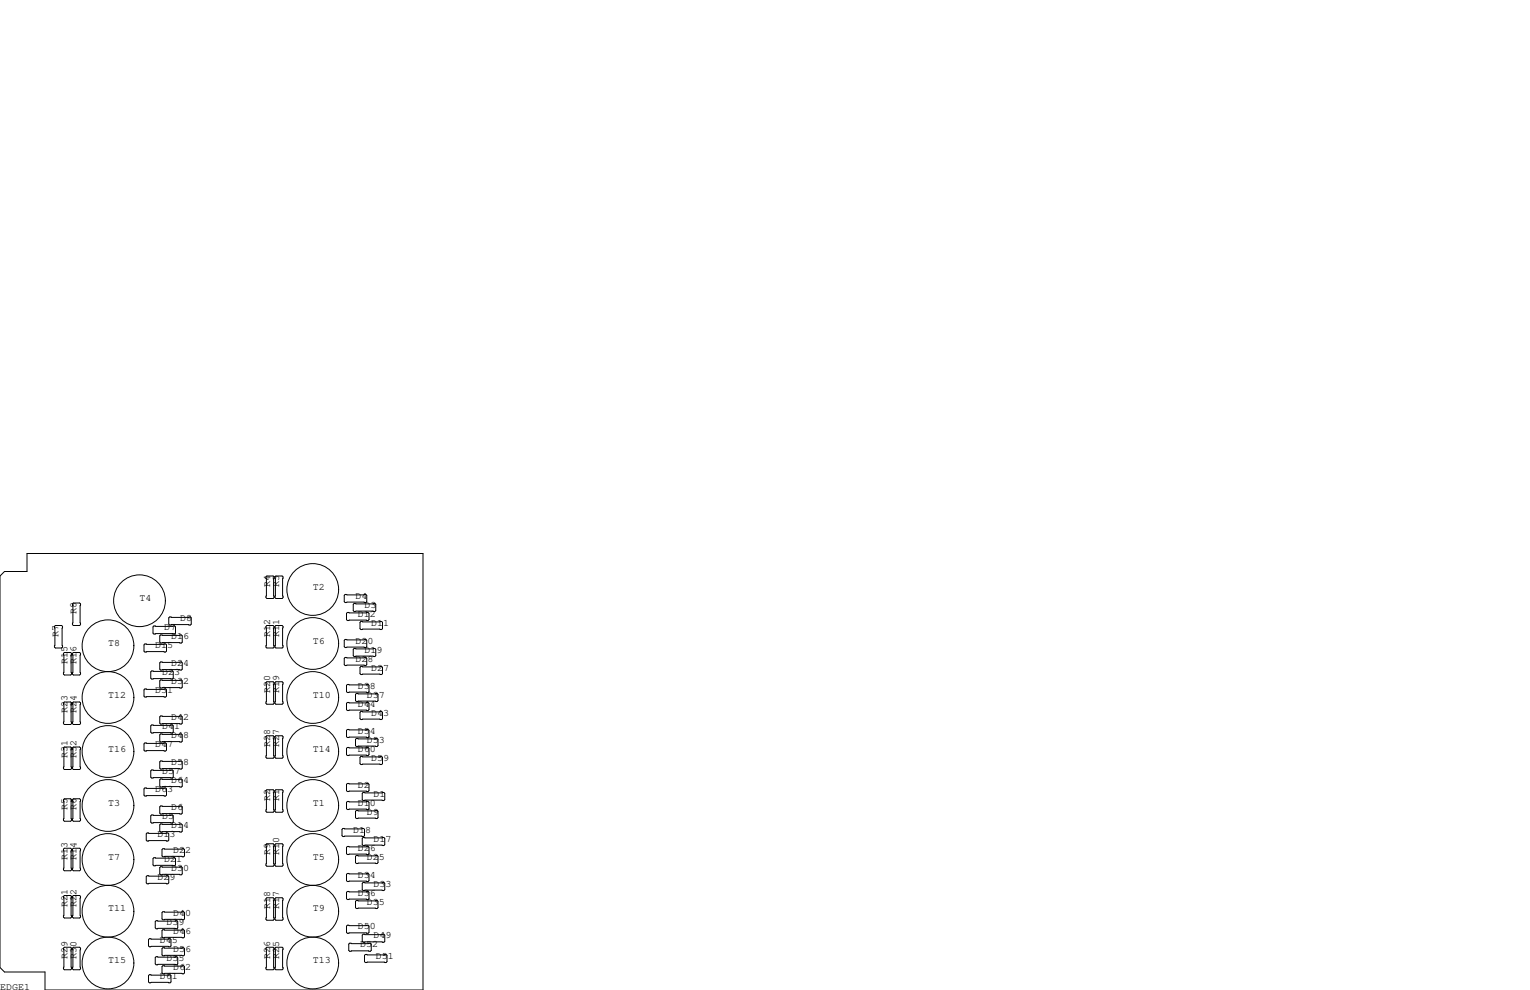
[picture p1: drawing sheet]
<svg xmlns="http://www.w3.org/2000/svg" width="432mm" height="279mm" viewBox="0 0 432 279" stroke-linecap="round" stroke-linejoin="round" font-family="sans-serif">
<g fill="none" stroke="#000" stroke-width=".28">
<path d="M1.3 161.3h6.3v-5.1h111.8v123.2h-106.7v-5.1h-11.4l-1.3-1.3v-110.4zM15.6 176.5h1.8l.3 .3v5.8l-.3 .3h-1.8l-.2-.3v-5.8zM20.7 170.2h1.8l.2 .2v5.9l-.2 .2h-1.8l-.3-.2v-5.9zM43.2 176.9l.2-.2h5.9l.2 .2v1.8l-.2 .2h-5.9l-.2-.2zM45.1 179.5l.2-.3h5.9l.2 .3v1.7l-.2 .3h-5.9l-.2-.3zM47.9 174.1h5.8l.3 .3v1.7l-.3 .3h-5.8l-.3-.3v-1.7zM75.1 162.8l.2-.2h1.8l.2 .2v5.9l-.2 .2h-1.8l-.2-.2zM75.1 176.8l.2-.3h1.8l.2 .3v5.8l-.2 .3h-1.8l-.2-.3zM77.6 162.8l.3-.2h1.7l.3 .2v5.9l-.3 .2h-1.7l-.3-.2zM77.6 176.8l.3-.3h1.7l.3 .3v5.8l-.3 .3h-1.7l-.3-.3zM97.4 167.8h5.9l.2 .2v1.8l-.2 .3h-5.9l-.2-.3v-1.8zM97.8 173.1l.2-.3h5.9l.2 .3v1.8l-.2 .2h-5.9l-.2-.2z"/>
<path d="M99.7 170.6l.2-.3h5.9l.2 .3v1.7l-.2 .3h-5.9l-.2-.3zM101.6 175.6l.3-.2h5.8l.3 .2v1.8l-.3 .3h-5.8l-.3-.3zM18.2 184.1h1.7l.3 .3v5.8l-.3 .3h-1.7l-.3-.3v-5.8zM18.2 198.1h1.7l.3 .3v5.8l-.3 .3h-1.7l-.3-.3v-5.8zM20.7 184.1h1.8l.2 .3v5.8l-.2 .3h-1.8l-.3-.3v-5.8zM20.7 198.1h1.8l.2 .3v5.8l-.2 .3h-1.8l-.3-.3v-5.8zM40.9 194.4h5.8l.3 .3v1.8l-.3 .2h-5.8l-.3-.2v-1.8zM40.9 181.7h5.8l.3 .3v1.8l-.3 .2h-5.8l-.3-.2v-1.8zM42.5 189.6l.3-.2h5.8l.3 .2v1.8l-.3 .2h-5.8l-.3-.2zM45.1 192.2l.2-.3h5.9l.2 .3v1.7l-.2 .3h-5.9l-.2-.3zM45.3 186.8h5.9l.2 .3v1.7l-.2 .3h-5.9l-.2-.3v-1.7zM75.1 192.7l.2-.3h1.8l.2 .3v5.8l-.2 .3h-1.8l-.2-.3z"/>
<path d="M77.6 192.7l.3-.3h1.7l.3 .3v5.8l-.3 .3h-1.7l-.3-.3zM97.2 185.8l.2-.3h5.9l.2 .3v1.8l-.2 .2h-5.9l-.2-.2zM97.4 180.5h5.9l.2 .2v1.8l-.2 .3h-5.9l-.2-.3v-1.8zM97.8 193.4l.2-.2h5.9l.2 .2v1.8l-.2 .3h-5.9l-.2-.3zM97.8 198.5l.2-.3h5.9l.2 .3v1.8l-.2 .2h-5.9l-.2-.2zM99.9 183h5.9l.2 .3v1.7l-.2 .3h-5.9l-.2-.3v-1.7zM100.6 195.7h5.8l.3 .3v1.7l-.3 .3h-5.8l-.3-.3v-1.7zM101.9 188.1h5.8l.3 .2v1.8l-.3 .3h-5.8l-.3-.3v-1.8zM18.2 210.8h1.7l.3 .3v5.8l-.3 .3h-1.7l-.3-.3v-5.8zM20.7 210.8h1.8l.2 .3v5.8l-.2 .3h-1.8l-.3-.3v-5.8zM40.9 209.7h5.8l.3 .2v1.8l-.3 .3h-5.8l-.3-.3v-1.8zM42.8 204.6h5.8l.3 .3v1.7l-.3 .3h-5.8l-.3-.3v-1.7z"/>
<path d="M42.8 217.3h5.8l.3 .3v1.7l-.3 .3h-5.8l-.3-.3v-1.7zM45.1 202.3l.2-.2h5.9l.2 .2v1.8l-.2 .2h-5.9l-.2-.2zM45.1 207.4l.2-.3h5.9l.2 .3v1.8l-.2 .2h-5.9l-.2-.2zM45.3 214.8h5.9l.2 .2v1.8l-.2 .2h-5.9l-.2-.2v-1.8zM45.3 219.8h5.9l.2 .3v1.8l-.2 .2h-5.9l-.2-.2v-1.8zM75.1 207.9l.2-.3h1.8l.2 .3v5.8l-.2 .3h-1.8l-.2-.3zM77.9 207.6h1.7l.3 .3v5.8l-.3 .3h-1.7l-.3-.3v-5.8zM97.8 206.1l.2-.2h5.9l.2 .2v1.8l-.2 .3h-5.9l-.2-.3zM98 210.9h5.9l.2 .3v1.8l-.2 .2h-5.9l-.2-.2v-1.8zM100.6 208.4h5.8l.3 .3v1.7l-.3 .3h-5.8l-.3-.3v-1.7zM101.9 200.8h5.8l.3 .2v1.8l-.3 .3h-5.8l-.3-.3v-1.8zM101.9 213.5h5.8l.3 .2v1.8l-.3 .3h-5.8l-.3-.3v-1.8z"/>
<path d="M18.2 225.4h1.7l.3 .3v5.8l-.3 .3h-1.7l-.3-.3v-5.8zM18.2 239.4h1.7l.3 .2v5.9l-.3 .2h-1.7l-.3-.2v-5.9zM20.7 225.4h1.8l.2 .3v5.8l-.2 .3h-1.8l-.3-.3v-5.8zM20.7 239.4h1.8l.2 .2v5.9l-.2 .2h-1.8l-.3-.2v-5.9zM40.9 222.4h5.8l.3 .2v1.8l-.3 .3h-5.8l-.3-.3v-1.8zM41.5 235.1h5.9l.2 .2v1.8l-.2 .3h-5.9l-.2-.3v-1.8zM42.8 230h5.8l.3 .3v1.7l-.3 .3h-5.8l-.3-.3v-1.7zM45.3 227.5h5.9l.2 .2v1.8l-.2 .2h-5.9l-.2-.2v-1.8zM45.3 232.5h5.9l.2 .3v1.8l-.2 .2h-5.9l-.2-.2v-1.8zM46 239.5h5.8l.3 .3v1.8l-.3 .2h-5.8l-.3-.2v-1.8zM75.1 223.1l.2-.2h1.8l.2 .2v5.9l-.2 .2h-1.8l-.2-.2zM75.1 238.4l.2-.3h1.8l.2 .3v5.8l-.2 .3h-1.8l-.2-.3z"/>
<path d="M77.9 222.9h1.7l.3 .2v5.9l-.3 .2h-1.7l-.3-.2v-5.9zM77.9 238.1h1.7l.3 .3v5.8l-.3 .3h-1.7l-.3-.3v-5.8zM96.8 233.8h5.8l.3 .3v1.7l-.3 .3h-5.8l-.3-.3v-1.7zM98 221.1h5.9l.2 .3v1.7l-.2 .3h-5.9l-.2-.3v-1.7zM98 226.2h5.9l.2 .2v1.8l-.2 .3h-5.9l-.2-.3v-1.8zM98 238.9h5.9l.2 .2v1.8l-.2 .3h-5.9l-.2-.3v-1.8zM100.6 228.7h5.8l.3 .3v1.8l-.3 .2h-5.8l-.3-.2v-1.8zM102.5 223.6h5.8l.3 .3v1.8l-.3 .2h-5.8l-.3-.2v-1.8zM102.5 236.3h5.8l.3 .3v1.8l-.3 .2h-5.8l-.3-.2v-1.8zM17.9 253l.3-.3h1.7l.3 .3v5.8l-.3 .3h-1.7l-.3-.3zM20.4 253l.3-.3h1.8l.2 .3v5.8l-.2 .3h-1.8l-.3-.3zM41.3 247.4l.2-.3h5.9l.2 .3v1.8l-.2 .2h-5.9l-.2-.2z"/>
<path d="M43.4 242.1h5.9l.2 .2v1.8l-.2 .2h-5.9l-.2-.2v-1.8zM45.1 244.9l.2-.3h5.9l.2 .3v1.7l-.2 .3h-5.9l-.2-.3zM45.7 257.6l.3-.3h5.8l.3 .3v1.7l-.3 .3h-5.8l-.3-.3zM75.1 253.6l.2-.2h1.8l.2 .2v5.9l-.2 .2h-1.8l-.2-.2zM77.6 253.6l.3-.2h1.7l.3 .2v5.9l-.3 .2h-1.7l-.3-.2zM97.8 246.8l.2-.3h5.9l.2 .3v1.7l-.2 .3h-5.9l-.2-.3zM97.8 251.8l.2-.2h5.9l.2 .2v1.8l-.2 .3h-5.9l-.2-.3zM100.3 254.4l.3-.3h5.8l.3 .3v1.8l-.3 .2h-5.8l-.3-.2zM100.6 241.4h5.8l.3 .3v1.8l-.3 .2h-5.8l-.3-.2v-1.8zM102.2 249.3l.3-.3h5.8l.3 .3v1.8l-.3 .2h-5.8l-.3-.2zM17.9 267.6l.3-.3h1.7l.3 .3v5.8l-.3 .3h-1.7l-.3-.3zM20.4 267.6l.3-.3h1.8l.2 .3v5.8l-.2 .3h-1.8l-.3-.3z"/>
<path d="M41.9 265.2l.3-.3h5.8l.3 .3v1.8l-.3 .2h-5.8l-.3-.2zM41.9 275.3l.3-.2h5.8l.3 .2v1.8l-.3 .3h-5.8l-.3-.3zM43.8 260.1l.3-.3h5.8l.3 .3v1.8l-.3 .2h-5.8l-.3-.2zM43.8 270.3l.3-.3h5.8l.3 .3v1.7l-.3 .3h-5.8l-.3-.3zM45.7 267.7l.3-.2h5.8l.3 .2v1.8l-.3 .2h-5.8l-.3-.2zM45.7 262.6l.3-.2h5.8l.3 .2v1.8l-.3 .3h-5.8l-.3-.3zM45.7 272.8l.3-.3h5.8l.3 .3v1.8l-.3 .2h-5.8l-.3-.2zM75.1 267.6l.2-.3h1.8l.2 .3v5.8l-.2 .3h-1.8l-.2-.3zM77.6 267.6l.3-.3h1.7l.3 .3v5.8l-.3 .3h-1.7l-.3-.3zM97.8 261.4l.2-.3h5.9l.2 .3v1.7l-.2 .3h-5.9l-.2-.3zM98.4 266.4l.3-.2h5.8l.3 .2v1.8l-.3 .3h-5.8l-.3-.3zM102.2 263.9l.3-.2h5.8l.3 .2v1.8l-.3 .2h-5.8l-.3-.2z"/>
<path d="M102.9 269.6l.2-.2h5.9l.2 .2v1.8l-.2 .3h-5.9l-.2-.3z"/>
<circle cx="39.4" cy="169.5" r="7.3"/>
<circle cx="88.3" cy="166.4" r="7.3"/>
<circle cx="30.5" cy="196.8" r="7.3"/>
<circle cx="30.5" cy="182.2" r="7.3"/>
<circle cx="88.3" cy="181.6" r="7.3"/>
<circle cx="88.3" cy="196.8" r="7.3"/>
<circle cx="30.5" cy="212.1" r="7.3"/>
<circle cx="88.3" cy="212.1" r="7.3"/>
<circle cx="30.5" cy="227.3" r="7.3"/>
<circle cx="88.3" cy="227.3" r="7.3"/>
<circle cx="30.5" cy="257.2" r="7.3"/>
<circle cx="30.5" cy="242.6" r="7.3"/>
<circle cx="88.3" cy="257.2" r="7.3"/>
<circle cx="88.3" cy="242.6" r="7.3"/>
<circle cx="30.5" cy="271.8" r="7.3"/>
<circle cx="88.3" cy="271.8" r="7.3"/>
</g>
<g font-size="2.8">
<text x="76.2" y="165.7" transform="rotate(-90 76.2 165.7)">R4</text>
<text x="78.7" y="165.7" transform="rotate(-90 78.7 165.7)">R3</text>
<text x="88.3" y="166.4">T2</text>
<text x="21.6" y="173.4" transform="rotate(-90 21.6 173.4)">R8</text>
<text x="39.4" y="169.5">T4</text>
<text x="100.3" y="168.9">D4</text>
<text x="101" y="174">D12</text>
<text x="102.9" y="171.4">D3</text>
<text x="16.5" y="179.7" transform="rotate(-90 16.5 179.7)">R7</text>
<text x="46.4" y="177.8">D7</text>
<text x="50.8" y="175.3">D8</text>
<text x="76.2" y="179.7" transform="rotate(-90 76.2 179.7)">R12</text>
<text x="78.7" y="179.7" transform="rotate(-90 78.7 179.7)">R11</text>
<text x="104.8" y="176.5">D11</text>
<text x="30.5" y="182.2">T8</text>
<text x="43.8" y="182.9">D15</text>
<text x="48.3" y="180.3">D16</text>
<text x="88.3" y="181.6">T6</text>
<text x="100.3" y="181.6">D20</text>
<text x="102.9" y="184.1">D19</text>
<text x="19" y="187.3" transform="rotate(-90 19 187.3)">R15</text>
<text x="21.6" y="187.3" transform="rotate(-90 21.6 187.3)">R16</text>
<text x="45.7" y="190.5">D23</text>
<text x="48.3" y="188">D24</text>
<text x="100.3" y="186.7">D28</text>
<text x="104.8" y="189.2">D27</text>
<text x="30.5" y="196.8">T12</text>
<text x="43.8" y="195.6">D31</text>
<text x="48.3" y="193">D32</text>
<text x="76.2" y="195.6" transform="rotate(-90 76.2 195.6)">R20</text>
<text x="78.7" y="195.6" transform="rotate(-90 78.7 195.6)">R19</text>
<text x="88.3" y="196.8">T10</text>
<text x="101" y="194.3">D38</text>
<text x="103.5" y="196.8">D37</text>
<text x="19" y="201.3" transform="rotate(-90 19 201.3)">R23</text>
<text x="21.6" y="201.3" transform="rotate(-90 21.6 201.3)">R24</text>
<text x="48.3" y="203.2">D42</text>
<text x="101" y="199.4">D44</text>
<text x="104.8" y="201.9">D43</text>
<text x="45.7" y="205.7">D41</text>
<text x="48.3" y="208.3">D48</text>
<text x="101" y="207">D54</text>
<text x="103.5" y="209.5">D53</text>
<text x="19" y="214" transform="rotate(-90 19 214)">R31</text>
<text x="21.6" y="214" transform="rotate(-90 21.6 214)">R32</text>
<text x="30.5" y="212.1">T16</text>
<text x="43.8" y="210.8">D47</text>
<text x="48.3" y="215.9">D58</text>
<text x="76.2" y="210.8" transform="rotate(-90 76.2 210.8)">R28</text>
<text x="78.7" y="210.8" transform="rotate(-90 78.7 210.8)">R27</text>
<text x="88.3" y="212.1">T14</text>
<text x="101" y="212.1">D60</text>
<text x="104.8" y="214.6">D59</text>
<text x="45.7" y="218.4">D57</text>
<text x="48.3" y="221">D64</text>
<text x="30.5" y="227.3">T3</text>
<text x="43.8" y="223.5">D63</text>
<text x="76.2" y="226.1" transform="rotate(-90 76.2 226.1)">R2</text>
<text x="78.7" y="226.1" transform="rotate(-90 78.7 226.1)">R1</text>
<text x="88.3" y="227.3">T1</text>
<text x="101" y="222.2">D2</text>
<text x="101" y="227.3">D10</text>
<text x="105.4" y="224.8">D1</text>
<text x="19" y="228.6" transform="rotate(-90 19 228.6)">R5</text>
<text x="21.6" y="228.6" transform="rotate(-90 21.6 228.6)">R6</text>
<text x="45.7" y="231.1">D5</text>
<text x="48.3" y="228.6">D6</text>
<text x="48.3" y="233.7">D14</text>
<text x="103.5" y="229.9">D9</text>
<text x="44.4" y="236.2">D13</text>
<text x="99.7" y="234.9">D18</text>
<text x="105.4" y="237.5">D17</text>
<text x="19" y="242.6" transform="rotate(-90 19 242.6)">R13</text>
<text x="21.6" y="242.6" transform="rotate(-90 21.6 242.6)">R14</text>
<text x="30.5" y="242.6">T7</text>
<text x="46.4" y="243.2">D21</text>
<text x="48.3" y="245.7">D30</text>
<text x="48.9" y="240.7">D22</text>
<text x="76.2" y="241.3" transform="rotate(-90 76.2 241.3)">R9</text>
<text x="78.7" y="241.3" transform="rotate(-90 78.7 241.3)">R10</text>
<text x="88.3" y="242.6">T5</text>
<text x="101" y="240">D26</text>
<text x="103.5" y="242.6">D25</text>
<text x="44.4" y="248.3">D29</text>
<text x="101" y="247.6">D34</text>
<text x="105.4" y="250.2">D33</text>
<text x="19" y="255.9" transform="rotate(-90 19 255.9)">R21</text>
<text x="21.6" y="255.9" transform="rotate(-90 21.6 255.9)">R22</text>
<text x="30.5" y="257.2">T11</text>
<text x="76.2" y="256.5" transform="rotate(-90 76.2 256.5)">R18</text>
<text x="78.7" y="256.5" transform="rotate(-90 78.7 256.5)">R17</text>
<text x="88.3" y="257.2">T9</text>
<text x="101" y="252.7">D36</text>
<text x="103.5" y="255.3">D35</text>
<text x="47" y="261">D39</text>
<text x="48.9" y="258.4">D40</text>
<text x="48.9" y="263.5">D46</text>
<text x="101" y="262.3">D50</text>
<text x="45.1" y="266.1">D45</text>
<text x="48.9" y="268.6">D56</text>
<text x="101.6" y="267.3">D52</text>
<text x="105.4" y="264.8">D49</text>
<text x="19" y="270.5" transform="rotate(-90 19 270.5)">R29</text>
<text x="21.6" y="270.5" transform="rotate(-90 21.6 270.5)">R30</text>
<text x="30.5" y="271.8">T15</text>
<text x="47" y="271.1">D55</text>
<text x="48.9" y="273.7">D62</text>
<text x="76.2" y="270.5" transform="rotate(-90 76.2 270.5)">R26</text>
<text x="78.7" y="270.5" transform="rotate(-90 78.7 270.5)">R25</text>
<text x="88.3" y="271.8">T13</text>
<text x="106" y="270.5">D51</text>
<text x="0" y="279.4">EDGE1</text>
<text x="45.1" y="276.2">D61</text>
</g>
</svg>
